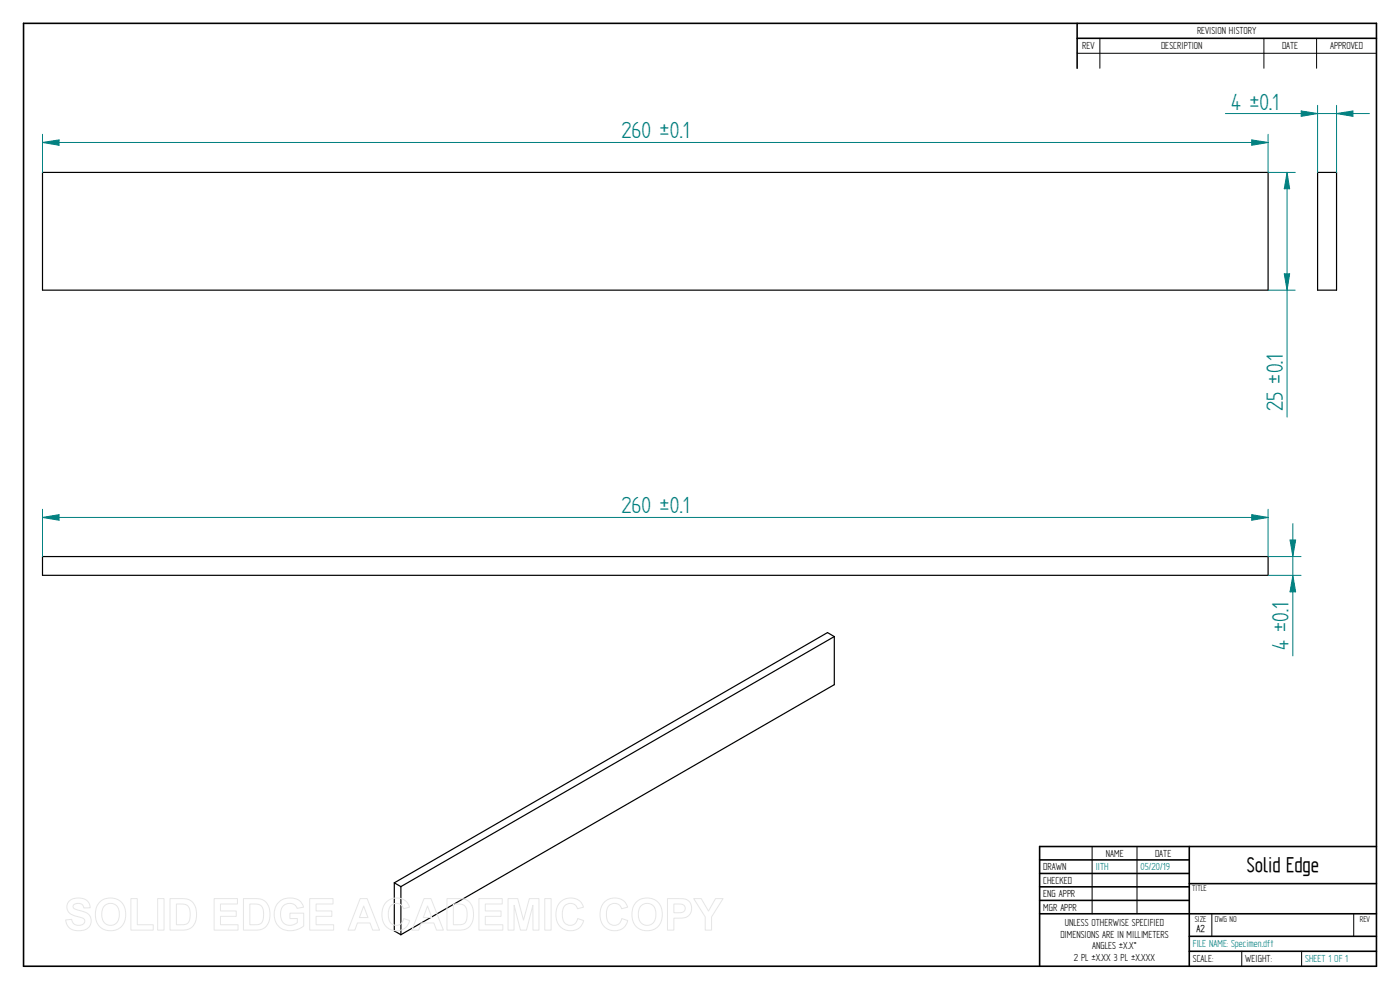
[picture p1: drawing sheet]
<svg xmlns="http://www.w3.org/2000/svg" width="297mm" height="210mm" viewBox="0 0 297 210" stroke-linecap="round" stroke-linejoin="round" font-family="sans-serif">
<g fill="none" stroke="#000" stroke-width=".34">
<path d="M5 5h287v200h-287zM228.5 5v9.5M228.5 8.1h63.5M252.3 179.6v25.4M292 179.6h-71.4v25.4M220.6 182.4h31.7M220.6 185.3h31.7M220.6 188.1h31.7M220.6 191h31.7M220.6 193.8h71.4M252.3 187.5h39.7M252.3 198.6h39.7"/>
<path d="M252.3 201.8h39.7"/>
</g>
<path d="M228.5 11.3h63.5M233.3 8.1v6.4M268.1 8.1v6.4M279.3 8.1v6.4M231.7 179.6v14.2M241.2 179.6v14.2M257.1 193.9v4.7M287.2 193.9v4.7M263.4 201.8v3.2M276.1 201.8v3.2" fill="none" stroke="#000" stroke-width=".21"/>
<path d="M9 36.6h260v25h-260zM279.5 36.6h4v25h-4zM9 118.1h260v3.9h-260zM177 135l-1.4-.8-91.9 53.1M177 135v10.2l-92 53.1M177 135l-92 53.1M83.7 187.3v10.2l1.3 .8M83.7 187.3l1.3 .8M85 188.1v10.2" fill="none" stroke="#000" stroke-width=".25"/>
<path d="M9 28.5v8.1M9 30.2l3.5-.5v1.1zM269 28.5v8.1" fill="none" stroke="#008080" stroke-width=".21"/>
<path d="M9 30.2l3.5-.5v1.1z" fill="#008080"/>
<path d="M265.6 29.7l3.4 .5-3.4 .6z" fill="none" stroke="#008080" stroke-width=".21"/>
<path d="M265.6 29.7l3.4 .5-3.4 .6z" fill="#008080"/>
<path d="M9 30.2h260M269 36.6h5.8M273 36.6l.6 3.4h-1.1zM269 61.6h5.8" fill="none" stroke="#008080" stroke-width=".21"/>
<path d="M273 36.6l.6 3.4h-1.1z" fill="#008080"/>
<path d="M272.5 58.1h1.1l-.6 3.5z" fill="none" stroke="#008080" stroke-width=".21"/>
<path d="M272.5 58.1h1.1l-.6 3.5z" fill="#008080"/>
<path d="M273 36.6v51.9M276.1 23.5l3.4 .6-3.4 .6zM279.5 22.4v14.2M283.5 22.4v14.2" fill="none" stroke="#008080" stroke-width=".21"/>
<path d="M276.1 23.5l3.4 .6-3.4 .6z" fill="#008080"/>
<path d="M283.5 24.1l3.5-.6v1.2z" fill="none" stroke="#008080" stroke-width=".21"/>
<path d="M283.5 24.1l3.5-.6v1.2z" fill="#008080"/>
<path d="M260 24.1h30.5M9 108v10.1M9 109.8l3.5-.6v1.2zM269 108v10.1" fill="none" stroke="#008080" stroke-width=".21"/>
<path d="M9 109.8l3.5-.6v1.2z" fill="#008080"/>
<path d="M265.6 109.2l3.4 .6-3.4 .6z" fill="none" stroke="#008080" stroke-width=".21"/>
<path d="M265.6 109.2l3.4 .6-3.4 .6z" fill="#008080"/>
<path d="M9 109.8h260M269 118.1h7M273.7 114.6h1.2l-.6 3.5zM269 122h7" fill="none" stroke="#008080" stroke-width=".21"/>
<path d="M273.7 114.6h1.2l-.6 3.5z" fill="#008080"/>
<path d="M274.3 122l.6 3.6h-1.2z" fill="none" stroke="#008080" stroke-width=".21"/>
<path d="M274.3 122l.6 3.6h-1.2z" fill="#008080"/>
<path d="M274.3 111.1v28" fill="none" stroke="#008080" stroke-width=".21"/>
<g fill="none" stroke="#e6e6e6" stroke-width=".21">
<path d="M14.6 191.2a3.1 3.1 0 0 1 4.2 .2l.3 1.2h-1.3a1.22 1.22 0 0 0-1.1-.9 1.22 1.22 0 0 0-1.2 .6l.2 .4 .8 .3a3.8 3.8 0 0 1 2.6 1.3 2.16 2.16 0 0 1-.2 2.4 2.16 2.16 0 0 1-2.2 .7 2.41 2.41 0 0 1-2.8-2.2l1.3-.2a1.45 1.45 0 0 0 1.3 1.3 1.45 1.45 0 0 0 1.5-.9 1.29 1.29 0 0 0-1.3-.9 2.48 2.48 0 0 1-2.5-2.1l.1-.7zM21.2 191.4a3.3 3.3 0 0 1 3.9-.5 3.3 3.3 0 0 1 1.5 3.6 3.2 3.2 0 0 1-3.7 2.9 3.2 3.2 0 0 1-2.6-3.9l.2-1.2zM22.1 192.2a1.89 1.89 0 0 1 2.3-.3 1.89 1.89 0 0 1 .9 2.1 1.91 1.91 0 0 1-1.8 2.3 1.91 1.91 0 0 1-1.9-2.3l.2-1.2zM27.8 190.6h1.3v5.6h3.4v1.1h-4.7zM33.4 190.6h1.4v6.7h-1.4zM36.1 190.6h2.4a2.87 2.87 0 0 1 3.2 3.4 2.82 2.82 0 0 1-3.1 3.3h-2.5zM37.4 191.8a2.9 2.9 0 0 1 2.6 .5 3.4 3.4 0 0 1-.3 3.7l-.6 .1-1.7 .1zM45.4 190.6h5v1.2h-3.6v1.5h3.3v1.1h-3.3v1.8h3.7v1.1h-5.1zM51.6 190.6h2.5a2.87 2.87 0 0 1 3.2 3.4 2.82 2.82 0 0 1-3.1 3.3h-2.6zM53 191.8a2.9 2.9 0 0 1 2.5 .5 3.4 3.4 0 0 1-.2 3.7l-.6 .1-1.7 .1zM59 191.5a3.5 3.5 0 0 1 5.1 .1l.3 .8-1.4 .3a1.87 1.87 0 0 0-2.2-.9 1.87 1.87 0 0 0-1.3 2.1 2.09 2.09 0 0 0 1.1 2.2 2.09 2.09 0 0 0 2.5-.4v-.8h-1.6v-1.2h2.9v2.7a3.9 3.9 0 0 1-5.8-.7 4 4 0 0 1 .4-4.2zM65.7 190.6h5v1.2h-3.6v1.5h3.3v1.1h-3.3v1.8h3.7v1.1h-5.1z"/>
<path d="M76.4 190.6h1.5l2.6 6.7h-1.4l-.6-1.5h-2.7l-.5 1.5h-1.5zM77.2 192.2l.9 2.4h-1.8zM81.9 191.4a2.93 2.93 0 0 1 5 1l-1.3 .4a1.64 1.64 0 0 0-1.9-1.1 1.64 1.64 0 0 0-1.3 1.8 2.27 2.27 0 0 0 1.3 2.8 1.56 1.56 0 0 0 1.9-1.4l1.3 .4a3 3 0 0 1-3.5 2.1 3 3 0 0 1-2.4-3.4l.2-1.5zM90 190.6h1.4l2.7 6.7h-1.5l-.6-1.5h-2.6l-.6 1.5h-1.4zM90.7 192.2l.9 2.4h-1.8zM94.8 190.6h2.5a2.87 2.87 0 0 1 3.2 3.4 2.82 2.82 0 0 1-3.1 3.3h-2.6zM96.2 191.8a2.9 2.9 0 0 1 2.5 .5 3.4 3.4 0 0 1-.3 3.7l-.6 .1-1.6 .1zM101.6 190.6h5v1.2h-3.6v1.5h3.3v1.1h-3.3v1.8h3.7v1.1h-5.1zM107.8 190.6h2l1.3 4.6 1.2-4.6h2v6.7h-1.2v-5.2l-1.4 5.2h-1.3l-1.3-5.2v5.2h-1.3zM115.6 190.6h1.3v6.7h-1.3zM118.8 191.4a2.93 2.93 0 0 1 5 1l-1.3 .4a1.64 1.64 0 0 0-1.9-1.1 1.64 1.64 0 0 0-1.3 1.8 2.27 2.27 0 0 0 1.3 2.8 1.56 1.56 0 0 0 2-1.4l1.2 .4a3 3 0 0 1-3.5 2.1 3 3 0 0 1-2.4-3.4l.3-1.5zM128.2 191.4a2.93 2.93 0 0 1 4.9 1l-1.2 .4a1.64 1.64 0 0 0-1.9-1.1 1.64 1.64 0 0 0-1.3 1.8 2.27 2.27 0 0 0 1.3 2.8 1.56 1.56 0 0 0 1.9-1.4l1.3 .4a3 3 0 0 1-3.5 2.1 3 3 0 0 1-2.4-3.4l.2-1.5z"/>
<path d="M135 191.4a3.3 3.3 0 0 1 3.9-.5 3.3 3.3 0 0 1 1.6 3.6 3.2 3.2 0 0 1-3.7 2.9 3.2 3.2 0 0 1-2.7-3.9l.3-1.2zM135.9 192.2a1.89 1.89 0 0 1 2.3-.3 1.89 1.89 0 0 1 .9 2.1 1.91 1.91 0 0 1-1.8 2.3 1.91 1.91 0 0 1-1.9-2.3l.2-1.2zM141.6 190.6h2.2a2.52 2.52 0 0 1 2.7 1.1 2.12 2.12 0 0 1-.1 2.2 2.12 2.12 0 0 1-2.1 .9h-1.3v2.5h-1.4zM143 191.8h.6a1.36 1.36 0 0 1 1.7 .7 1 1 0 0 1-1.2 1.1h-1.1zM147.2 190.6h1.6l1.5 2.7 1.5-2.7h1.6l-2.4 3.9v2.8h-1.4v-2.8z"/>
</g>
<g font-size="5.6" fill="#008080">
<text x="261.2" y="23.2">4 ±0.1</text>
<text x="131.8" y="29.4">260 ±0.1</text>
<text x="272.2" y="87.3" transform="rotate(-90 272.2 87.3)">25 ±0.1</text>
<text x="131.8" y="108.9">260 ±0.1</text>
<text x="273.4" y="137.9" transform="rotate(-90 273.4 137.9)">4 ±0.1</text>
</g>
<text font-size="5.1" x="264.5" y="185.1">Solid Edge</text>
<g font-size="2.5">
<text x="229.6" y="10.5">REV</text>
<text x="246.3" y="10.5">DESCRIPTION</text>
<text x="254" y="7.3">REVISION HISTORY</text>
<text x="272" y="10.5">DATE</text>
<text x="282.2" y="10.5">APPROVED</text>
<text x="221.3" y="184.6">DRAWN</text>
<text x="234.6" y="181.7">NAME</text>
<text x="245.1" y="181.7">DATE</text>
<text x="221.3" y="187.5">CHECKED</text>
<text x="221.3" y="190.3">ENG APPR</text>
<text x="221.3" y="193.2">MGR APPR</text>
<text x="225.9" y="196.4">UNLESS OTHERWISE SPECIFIED</text>
<text x="225" y="198.9">DIMENSIONS ARE IN MILLIMETERS</text>
<text x="227.8" y="203.9">2 PL ±X.XX 3 PL ±X.XXX</text>
<text x="231.7" y="201.4">ANGLES ±X.X°</text>
<text x="253.1" y="204.1">SCALE:</text>
<text x="264.2" y="204.1">WEIGHT:</text>
</g>
<g font-size="2.5" fill="#008080">
<text x="232.5" y="184.6">IITH</text>
<text x="242" y="184.6">05/20/19</text>
<text x="253.1" y="201">FILE NAME: Specimen.dft</text>
<text x="276.9" y="204.1">SHEET 1 OF 1</text>
</g>
<text font-size="2.4" x="253.8" y="197.6">A2</text>
<g font-size="2">
<text x="252.9" y="189.1">TITLE</text>
<text x="253.4" y="195.5">SIZE</text>
<text x="257.7" y="195.5">DWG NO</text>
<text x="288.5" y="195.5">REV</text>
</g>
</svg>
